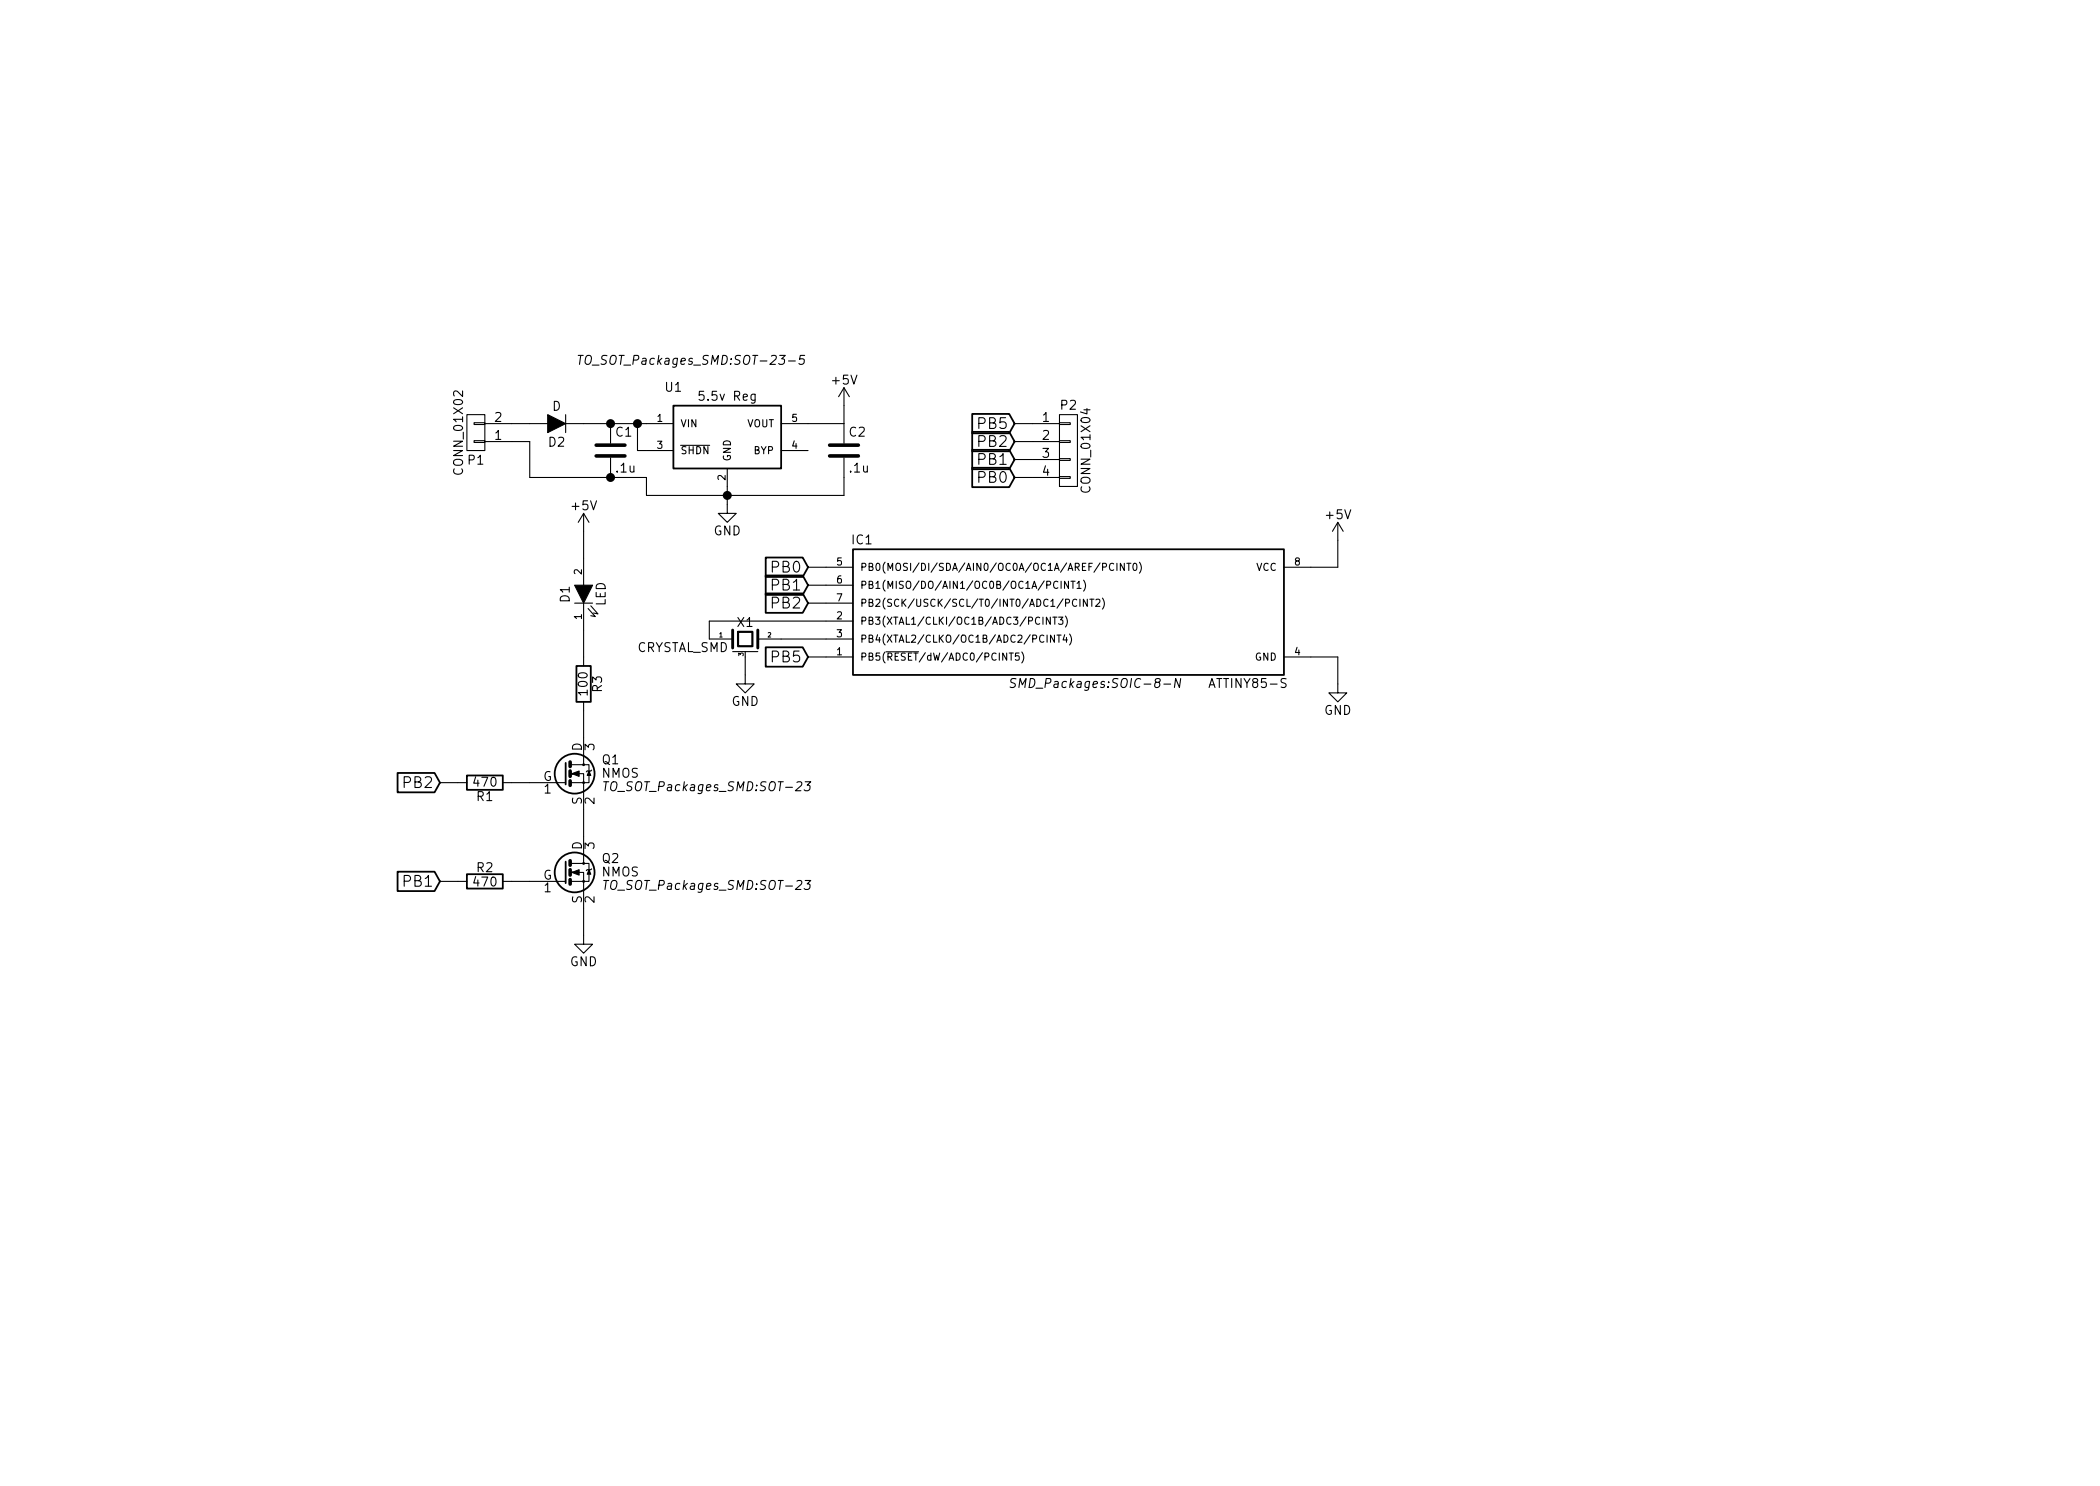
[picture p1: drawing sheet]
<svg xmlns="http://www.w3.org/2000/svg" width="297mm" height="210mm" viewBox="0 0 297 210" stroke-linecap="round" stroke-linejoin="round" font-family="sans-serif">
<g fill="none" stroke="#000" stroke-width=".25">
<path d="M95.2 57.4h15.3v8.9h-15.3zM137.5 58.6h5.2l.8 1.3-.8 1.4h-5.2zM108.3 78.9h5.2l.8 1.4-.8 1.3h-5.2zM120.6 77.7h61v17.8h-61zM137.5 61.1h5.2l.8 1.4-.8 1.3h-5.2zM137.5 63.6h5.2l.8 1.4-.8 1.4h-5.2zM137.5 66.2h5.2l.8 1.4-.8 1.3h-5.2zM81.5 94.2h2.1v5.1h-2.1zM108.3 84h5.2l.8 1.3-.8 1.4h-5.2zM108.3 81.4h5.2l.8 1.4-.8 1.4h-5.2zM108.3 91.6h5.2l.8 1.4-.8 1.3h-5.2zM56.2 109.4h5.3l.7 1.3-.7 1.4h-5.3z"/>
<path d="M66 109.7h5.1v2.1h-5.1zM80 107.9v3.1M56.2 123.3h5.3l.7 1.4-.7 1.4h-5.3zM66 123.7h5.1v2h-5.1zM80 121.9v3.1"/>
<circle cx="81.3" cy="109.5" r="2.82"/>
<circle cx="81.3" cy="123.4" r="2.82"/>
</g>
<g fill="none" stroke="#000" stroke-width=".15">
<path d="M66 58.7h2.6v5h-2.6zM67.1 59.8h1.5v.3h-1.5zM68.6 59.9h8.9M80 59.9h15.2M80 58.7v2.5M81.8 50.3h.7M82.1 50.3l-.1 1.3M86.4 59.9v2.8M90.2 59.9v3.8h5M110.5 59.9h8.9M113.8 50.3h-.6l-.1 .6 .2-.1 .4 .1v.5l-.2 .2h-.3l-.2-.2M119.4 54.9l-.8 1.2"/>
<path d="M119.4 54.9v7.8M119.4 54.9l.7 1.2M143.5 59.9h6.4M149.9 59.8h1.5v.3h-1.5zM149.9 58.7h2.5v10.1h-2.5zM67.1 62.4h1.5v.2h-1.5zM68.6 62.5h6.3v5.1h16.5v2.5h28v-5.3M82.5 72.6v10.2M82.5 72.6l-.7 1.3M82.5 72.6l.8 1.3M86.4 64.8v2.8M96.3 63h4.1"/>
<path d="M102.9 66.3v6.3h1.2l-1.2 1.3-1.3-1.3h1.3M110.5 63.7h3.8M143.5 62.5h6.4M143.5 65h6.4M143.5 67.6h6.4M149.9 67.4h1.5v.3h-1.5zM149.9 64.9h1.5v.2h-1.5zM149.9 62.4h1.5v.2h-1.5zM157.5 79.8a.4 .4 0 0 0-.5 0 .4 .4 0 0 0-.1 .5 .37 .37 0 0 0 .2 .4 .37 .37 0 0 0 .4-.1M158 79.7v1M159 79.7v1l-.5-1v1M159.4 79.7h.6"/>
<path d="M159.7 79.7v1M160.3 79.8l.3-.1a.59 .59 0 0 1-.1 1l-.2-.1-.1-.3zM161.2 79.5a1.2 1.2 0 0 1 0 1.6M189.2 73.9v6.4h-7.6M189.2 73.9l-.7 1.3M189.2 73.9l.8 1.3M81.3 85.3h2.5M82.5 99.3v8.9h-1.7M82.5 85.3v8.9M83.2 86.1l1 1.1-.6-.1M83.6 85.7l1 1.2-.7-.2M103.6 92.2h3.6"/>
<path d="M105.4 93v3.8h1.3l-1.3 1.2-1.3-1.2h1.3M107.2 90.4h13.4M114.3 93h6.3M114.3 80.3h6.3M114.3 82.8h6.3M114.3 85.3h6.3M120.6 87.9h-20.3v2.5h3.3M125.3 92.2h4.6M142.7 92.4h.6M143 92.4v1M143.7 96.1l-.4-.1-.3 .2 .1 .3 .5 .3-.1 .3-.2 .2-.4-.1M144.1 92.4h-.4l-.1 .5 .1-.1h.4v.5l-.1 .1-.4-.1"/>
<path d="M144.5 92.2a1.2 1.2 0 0 1 0 1.6M147.5 87.3v1M148.1 89.9v1M148.6 87.3v1l-.6-1v1M148.9 87.3h.6M149.1 89.9v1l-.5-1v1M149.2 87.3v1M149.5 89.9h.6M149.6 82.3a.4 .4 0 0 0-.5 0 .4 .4 0 0 0-.1 .5 .37 .37 0 0 0 .2 .4 .37 .37 0 0 0 .4 0M149.7 87.3h.6l-.3 .4 .3 .1v.4l-.1 .1-.5-.1M149.8 89.9v1M150.1 82.2v1.1"/>
<path d="M150.6 89.8l-.2 .7h.6M150.7 87.2a1.2 1.2 0 0 1 0 1.5M150.7 85.3h.5l.1-.2-.1-.3h-.5v1M150.9 90.2v.7M151.1 82.2v1.1l-.5-1.1v1.1M151.3 89.7a1.2 1.2 0 0 1 0 1.6M151.5 82.2h.6M151.8 82.2v1.1M152.3 84.9a.4 .4 0 0 0-.5 0 .4 .4 0 0 0-.1 .5 .37 .37 0 0 0 .2 .3 .37 .37 0 0 0 .4 0M152.3 82.5l.3-.3v1.1M152.3 83.3h.6M152.8 84.8v1"/>
<path d="M153.3 82.1a1.2 1.2 0 0 1 0 1.5M153.8 84.8v1l-.6-1v1M154.2 84.8h.5M154.4 84.8v1M155 84.9l.4-.1 .1 .1 .1 .2-.6 .7h.6M155.9 84.6a1.2 1.2 0 0 1 0 1.6M156 80.2h.4l.1-.2-.1-.2-.4-.1v1M167 96l-.2 1.3-.5-1.3-.2 1.3M181.6 93h7.6v5h1.3l-1.3 1.3-1.2-1.3h1.2M62.2 110.7h3.8M71.1 110.7h8.9M80.8 110.7h1.7v11.5h-1.7"/>
<path d="M82.5 108.2h.8v2.5h-.8v-1.2h-1.7M83.7 109l-.1 .1h-.5l-.2 .1M85.8 110.6l-.2 1.3M113.9 110.6h.8l-.5 .5 .4 .1v.4l-.3 .3h-.4l-.2-.1M62.2 124.7h3.8M71.1 124.7h8.9M80.8 124.7h1.7v8.9h1.3l-1.3 1.3-1.2-1.3h1.2M82.5 122.2h.8v2.5h-.8v-1.3h-1.7M83.7 122.9l-.1 .2h-.5l-.2 .1M85.8 124.6l-.2 1.3M113.9 124.6h.8l-.5 .5 .4 .1v.4l-.3 .3h-.4l-.2-.2"/>
<circle cx="82.5" cy="110.7" r=".13"/>
<circle cx="82.5" cy="108.2" r=".13"/>
<circle cx="82.5" cy="124.7" r=".13"/>
<circle cx="82.5" cy="122.2" r=".13"/>
</g>
<path d="M77.5 58.7l2.5 1.2-2.5 1.3zM81.3 82.8h2.5l-1.3 2.5zM80.9 109.5l1-.4v.7zM83.3 109.1l.3 .6h-.5zM80.9 123.4l1-.3v.7zM83.3 123.1l.3 .6h-.5z" fill="#000" stroke="#000" stroke-width=".15"/>
<path d="M84.3 64.5h4.1M84.3 63h4.1M117.3 64.5h4.1M117.3 63h4.1M80.6 107.8v.7M80.6 109.1v.7M80.6 110.5v.6M80.6 121.8v.6M80.6 123.1v.7M80.6 124.5v.6" fill="none" stroke="#000" stroke-width=".51"/>
<path d="M104.4 89.4h2v2h-2z" fill="none" stroke="#000" stroke-width=".3"/>
<path d="M103.6 89.1v2.6M107.2 89.1v2.6" fill="none" stroke="#000" stroke-width=".41"/>
<g fill="#000" stroke="#000" stroke-width=".25">
<circle cx="86.4" cy="59.9" r=".51"/>
<circle cx="90.2" cy="59.9" r=".51"/>
<circle cx="86.4" cy="67.6" r=".51"/>
<circle cx="102.9" cy="70.1" r=".51"/>
</g>
<g font-size="2.1">
<text x="138.5" y="60.7">PB5</text>
<text x="138.5" y="63.2">PB2</text>
<text x="138.5" y="65.8">PB1</text>
<text x="138.5" y="68.3">PB0</text>
<text x="109.2" y="83.6">PB1</text>
<text x="109.2" y="81">PB0</text>
<text x="109.2" y="86.1">PB2</text>
<text x="109.2" y="93.7">PB5</text>
<text x="57.2" y="111.5">PB2</text>
<text x="57.2" y="125.5">PB1</text>
</g>
<g font-size="1.8">
<text x="83.1" y="51.6">TO_SOT_Packages_SMD:SOT-23-5</text>
<text x="70" y="59.7">2</text>
<text x="78.1" y="58.1">D</text>
<text x="94.1" y="55.4">U1</text>
<text x="99.2" y="56.7">5.5v Reg</text>
<text x="117.8" y="54.4">+5V</text>
<text x="147.5" y="59.7">1</text>
<text x="150.1" y="58">P2</text>
<text x="66.2" y="65.7">P1</text>
<text x="70" y="62.2">1</text>
<text x="77.6" y="63.2">D2</text>
<text x="87.1" y="61.8">C1</text>
<text x="120.1" y="61.8">C2</text>
<text x="147.5" y="62.2">2</text>
<text x="147.5" y="64.8">3</text>
<text x="65.5" y="66.8" transform="rotate(-90 65.5 66.8)">CONN_01X02</text>
<text x="87.2" y="66.8">.1u</text>
<text x="120.2" y="66.8">.1u</text>
<text x="147.5" y="67.3">4</text>
<text x="154.2" y="69.4" transform="rotate(-90 154.2 69.4)">CONN_01X04</text>
<text x="80.9" y="72.2">+5V</text>
<text x="100.9" y="75.7">GND</text>
<text x="120.5" y="77">IC1</text>
<text x="187.6" y="73.5">+5V</text>
<text x="80.6" y="85.2" transform="rotate(-90 80.6 85.2)">D1</text>
<text x="85.6" y="85.8" transform="rotate(-90 85.6 85.8)">LED</text>
<text x="104.3" y="88.7">X1</text>
<text x="89.9" y="92.2">CRYSTAL_SMD</text>
<text x="83.1" y="98.2" transform="rotate(-90 83.1 98.2)">100</text>
<text x="85.1" y="97.9" transform="rotate(-90 85.1 97.9)">R3</text>
<text x="103.5" y="99.9">GND</text>
<text x="144.2" y="97.3">SMD_Packages:SOIC-8-N</text>
<text x="171.5" y="97.3">ATTINY85-S</text>
<text x="187.3" y="101.1">GND</text>
<text x="82.3" y="106.3" transform="rotate(-90 82.3 106.3)">D</text>
<text x="84.1" y="106.1" transform="rotate(-90 84.1 106.1)">3</text>
<text x="67.1" y="111.3">470</text>
<text x="67.5" y="113.3">R1</text>
<text x="76.8" y="110.5">G</text>
<text x="77" y="112.3">1</text>
<text x="82.3" y="113.9" transform="rotate(-90 82.3 113.9)">S</text>
<text x="84.1" y="113.8" transform="rotate(-90 84.1 113.8)">2</text>
<text x="85.1" y="110">NMOS</text>
<text x="85.2" y="108.1">Q1</text>
<text x="86.1" y="111.9">TO_SOT_Packages_SMD:SOT-23</text>
<text x="67.1" y="125.4">470</text>
<text x="67.5" y="123.4">R2</text>
<text x="76.8" y="124.5">G</text>
<text x="82.3" y="120.3" transform="rotate(-90 82.3 120.3)">D</text>
<text x="84.1" y="120.1" transform="rotate(-90 84.1 120.1)">3</text>
<text x="85.1" y="124">NMOS</text>
<text x="85.2" y="122.1">Q2</text>
<text x="86.1" y="125.9">TO_SOT_Packages_SMD:SOT-23</text>
<text x="77" y="126.2">1</text>
<text x="82.3" y="127.8" transform="rotate(-90 82.3 127.8)">S</text>
<text x="84.1" y="127.7" transform="rotate(-90 84.1 127.7)">2</text>
<text x="80.6" y="136.7">GND</text>
</g>
<g font-size="1.4">
<text x="93" y="59.7">1</text>
<text x="112" y="59.7">5</text>
<text x="93" y="63.5">3</text>
<text x="96.3" y="60.4">VIN</text>
<text x="96.3" y="64.3">SHDN</text>
<text x="103.4" y="65.3" transform="rotate(-90 103.4 65.3)">GND</text>
<text x="105.5" y="60.4">VOUT</text>
<text x="106.6" y="64.3">BYP</text>
<text x="112" y="63.5">4</text>
<text x="102.6" y="67.9" transform="rotate(-90 102.6 67.9)">2</text>
<text x="82.3" y="81.3" transform="rotate(-90 82.3 81.3)">2</text>
<text x="118.4" y="80">5</text>
<text x="118.4" y="82.5">6</text>
<text x="121.7" y="80.8">PB0(MOSI/DI/SDA/AIN0/OC0A/OC1A/AREF/PCINT0)</text>
<text x="121.7" y="83.3">PB1(MISO/DO/AIN1/OC0B/OC1A/PCINT1)</text>
<text x="177.6" y="80.8">VCC</text>
<text x="183.1" y="80">8</text>
<text x="82.3" y="87.6" transform="rotate(-90 82.3 87.6)">1</text>
<text x="118.4" y="87.6">2</text>
<text x="118.4" y="85.1">7</text>
<text x="121.7" y="88.4">PB3(XTAL1/CLKI/OC1B/ADC3/PCINT3)</text>
<text x="121.7" y="85.8">PB2(SCK/USCK/SCL/T0/INT0/ADC1/PCINT2)</text>
<text x="118.4" y="92.7">1</text>
<text x="118.4" y="90.2">3</text>
<text x="121.7" y="93.5">PB5(RESET/dW/ADC0/PCINT5)</text>
<text x="121.7" y="90.9">PB4(XTAL2/CLKO/OC1B/ADC2/PCINT4)</text>
<text x="177.4" y="93.5">GND</text>
<text x="183.1" y="92.7">4</text>
</g>
<g font-size=".9">
<text x="101.8" y="90.2">1</text>
<text x="105.2" y="92.8" transform="rotate(-90 105.2 92.8)">3</text>
<text x="108.6" y="90.2">2</text>
</g>
</svg>
